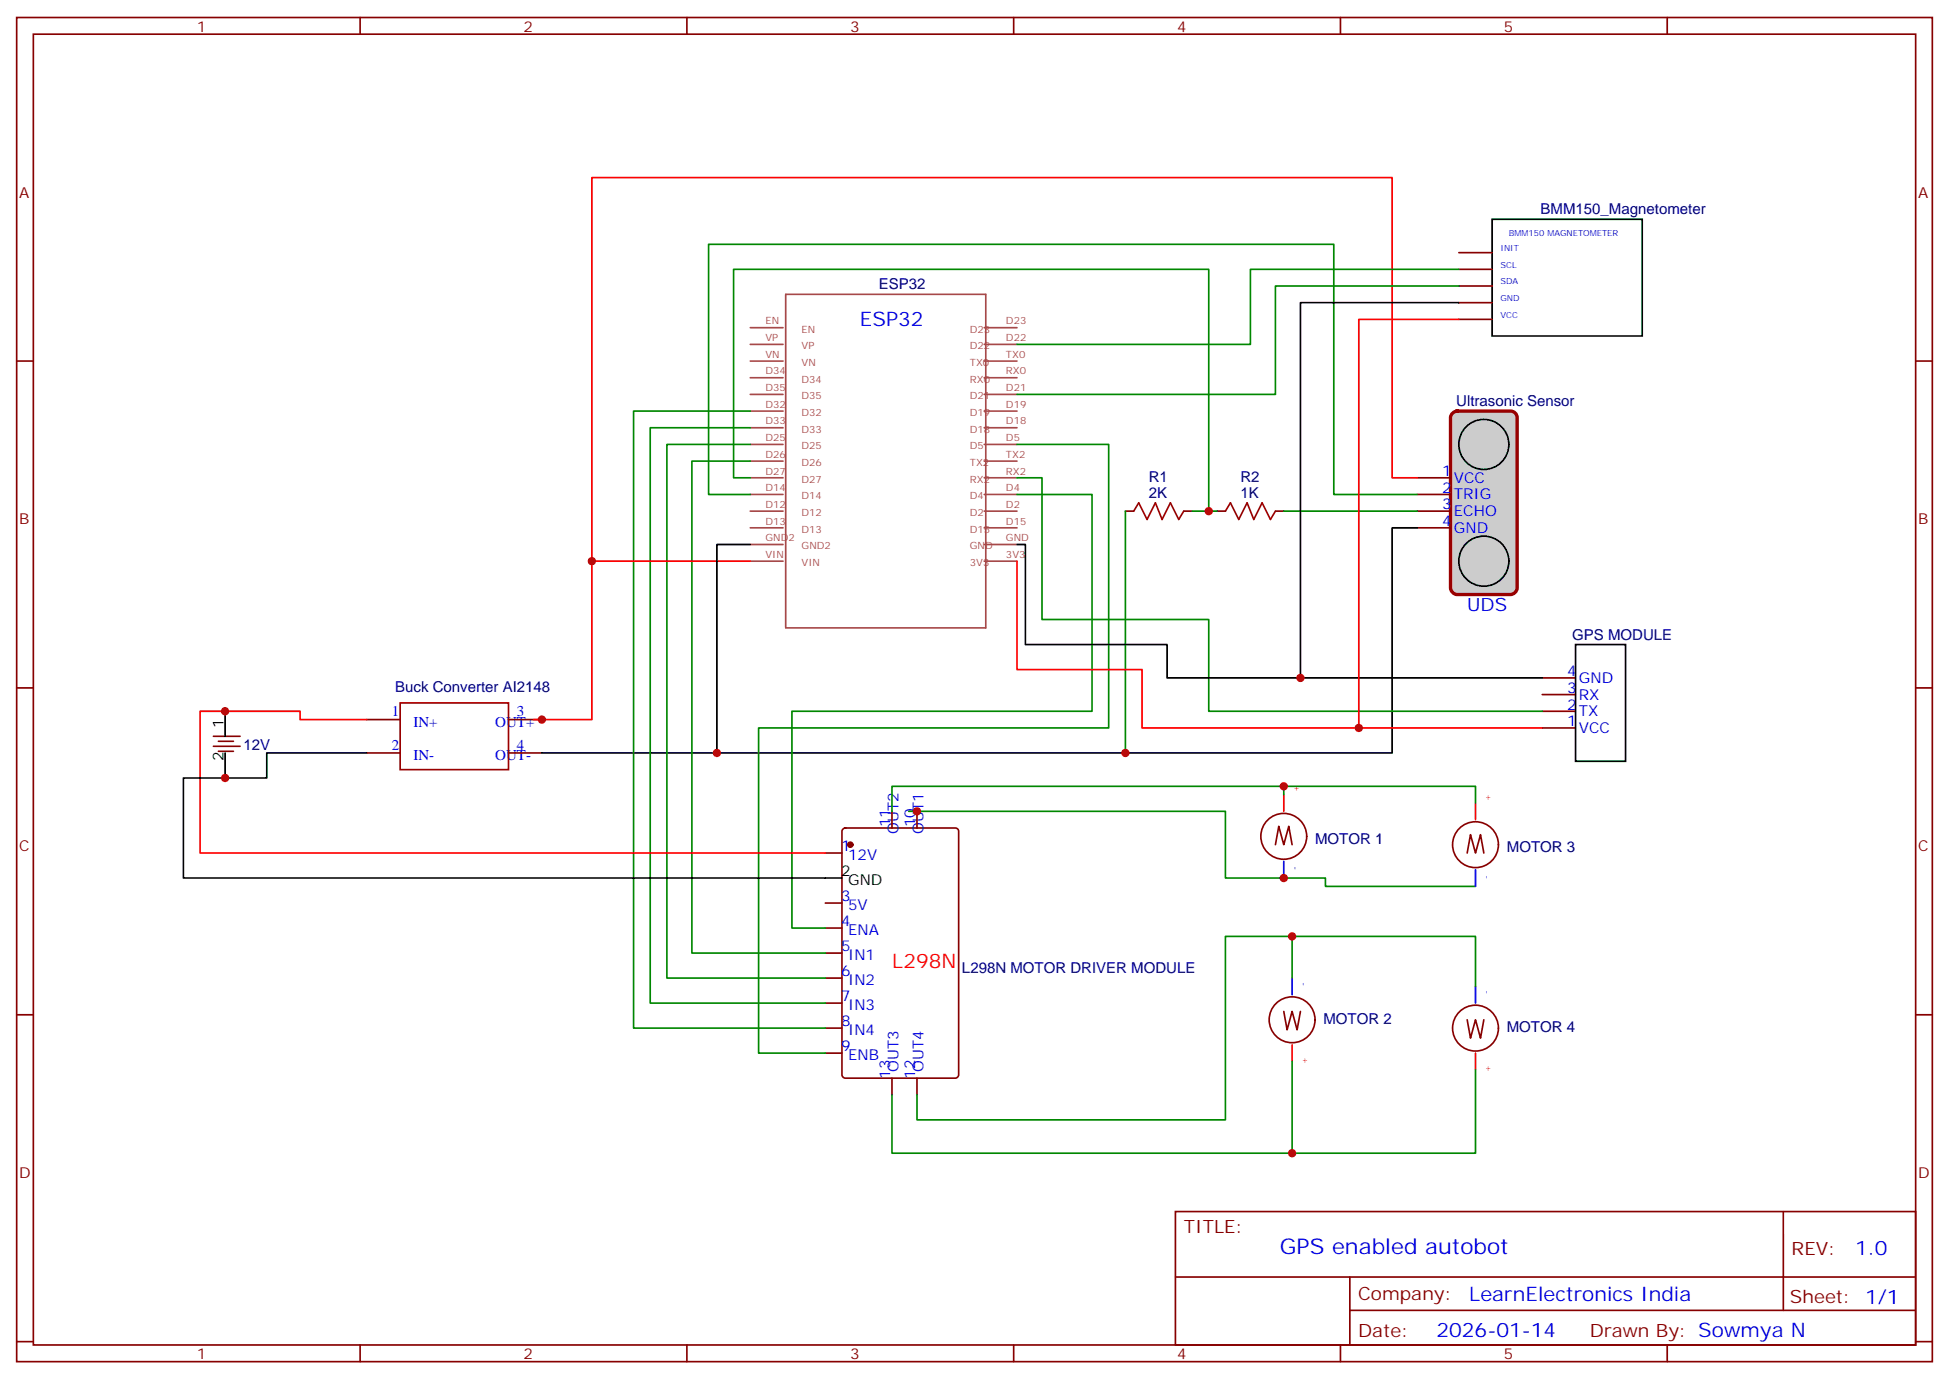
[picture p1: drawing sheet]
<svg xmlns="http://www.w3.org/2000/svg" width="412mm" height="292mm" viewBox="0 0 412 292" stroke-linecap="round" stroke-linejoin="round" font-family="sans-serif">
<g fill="none" stroke="#870000" stroke-width=".35">
<path d="M3.5 3.7h405.4v284.3h-405.4zM7.1 7.2h398.2v277.3h-398.2zM76.2 3.7v3.5M145.3 3.7v3.5M214.5 3.7v3.5M283.6 3.7v3.5M352.8 3.7v3.5M3.5 76.4h3.6M405.3 76.4h3.6M3.5 145.5h3.6M77.6 152.2h7.1M77.6 159.3h7.1"/>
<path d="M107.6 152.2h7.1M107.6 159.3h7.1M405.3 145.5h3.6M3.5 214.7h3.6M405.3 214.7h3.6M248.7 256.3h156.6v28.2h-156.6zM377.3 256.3v20.9M248.7 270.1h156.5M285.6 277.2h119.6M285.6 270.1v14.2M3.5 283.8h3.6M76.2 284.5v3.5"/>
<path d="M145.3 284.5v3.5M214.5 284.5v3.5M283.6 284.5v3.5M352.8 284.5v3.5M405.3 283.8h3.6"/>
</g>
<path d="M84.7 148.7h22.9v14.1h-22.9z" fill="none" stroke="#a10000" stroke-width=".35"/>
<g fill="none" stroke="#a64a4a" stroke-width=".35">
<path d="M158.7 79.9h7M158.7 76.4h7M158.7 72.8h7M158.7 69.3h7M166.3 62.3h42.3v70.5h-42.3zM208.3 79.9h6.9M208.3 76.4h6.9M208.3 72.8h6.9M208.3 69.3h6.9M158.7 97.5h7M158.7 94h7M158.7 90.5h7"/>
<path d="M158.7 87h7M158.7 83.4h7M208.3 97.5h6.9M208.3 94h6.9M208.3 90.5h6.9M208.3 87h6.9M208.3 83.4h6.9M158.7 118.7h7M158.7 115.2h7M158.7 111.7h7M158.7 108.1h7M158.7 104.6h7"/>
<path d="M158.7 101.1h7M208.3 118.7h6.9M208.3 115.2h6.9M208.3 111.7h6.9M208.3 108.1h6.9M208.3 104.6h6.9M208.3 101.1h6.9"/>
</g>
<path d="M307.2 87.5l.4-.3 .7-.2h11.3a1.41 1.41 0 0 1 1.4 1.4v36a1.51 1.51 0 0 1-1.4 1.4h-11.3a1.51 1.51 0 0 1-1.4-1.4v-36z" fill="#ccc" stroke="#900" stroke-width=".71"/>
<g fill="none" stroke="#870000" stroke-width=".35">
<path d="M308.7 53.4h7M308.7 57h7M308.7 60.5h7M308.7 67.6h7M308.7 64h7M238.1 108.1h1.8M250.5 108.1h1.7M257.5 108.1h1.8M269.9 108.1h1.7M299.9 111.7h7M299.9 108.1h7M299.9 104.6h7"/>
<path d="M299.9 101.1h7M45.2 155.8h5.6M45.2 157.9h5.6M46.2 156.8h3.2M46.2 158.9h3.2M326.3 154h7.1M326.3 150.5h7.1M326.3 146.9h7.1M326.3 143.4h7.1M178.4 175.4l.5-.2h23.2a.71 .71 0 0 1 .7 .7v51.5a.76 .76 0 0 1-.7 .7h-23.2a.76 .76 0 0 1-.7-.7v-51.5zM188.7 171.6v3.6M194 171.6v3.6"/>
<path d="M269.9 178.7l.7-3.9 1 3.9 1.1-3.9 .7 3.9M174.6 180.4h3.6M174.6 191h3.6M174.6 196.3h3.6M310.4 180.4l.7-3.8 1.1 3.8 1.1-3.8 .7 3.8M174.6 217.5h3.6M174.6 201.6h3.6M174.6 206.9h3.6M174.6 212.2h3.6M271.6 214l.7 3.8 1.1-3.8 1.1 3.8 .7-3.8M310.4 215.7l.7 3.9 1.1-3.9 1.1 3.9 .7-3.9M174.6 222.8h3.6"/>
<path d="M188.7 228.1v3.5M194 228.1v3.5"/>
<circle cx="271.6" cy="176.9" r="4.9"/>
<circle cx="312.2" cy="178.7" r="4.9"/>
<circle cx="273.4" cy="215.7" r="4.9"/>
<circle cx="312.2" cy="217.5" r="4.9"/>
</g>
<g fill="none" stroke="#000" stroke-width=".35">
<path d="M315.7 46.4h31.8v24.7h-31.8zM308.7 64h-33.5v79.4M158.7 115.2h-7v44.1M215.2 115.2h1.8v21.1h29.9v7.1h79.4M299.9 111.7h-5.3v47.6h-179.9M333.4 136.3h10.6v24.7h-10.6zM47.6 150.5v5.3M47.6 159.3v5.3M77.6 159.3h-21.2v5.3h-17.6v21.1h139.4"/>
<circle cx="314" cy="94" r="5.3"/>
<circle cx="314" cy="118.7" r="5.3"/>
</g>
<circle cx="179.9" cy="178.7" r=".53" fill="#870000" stroke="#870000" stroke-width=".35"/>
<path d="M239.9 108.1l1-1.7 1.8 3.5 1.8-3.5 1.4 3.5 1.7-3.5 1.8 3.5 1.1-1.8M259.3 108.1l1-1.7 1.8 3.5 1.8-3.5 1.4 3.5 1.8-3.5 1.7 3.5 1.1-1.8" fill="none" stroke="#a10000" stroke-width=".35"/>
<path d="M308.7 67.6h-21.2v86.4M125.2 118.7h33.5M215.2 118.7v22.9h26.5v12.4h84.6M299.9 101.1h-5.3v-63.5h-169.4v114.6h-12.3M77.6 152.2h-14.1v-1.7h-21.2v29.9h132.3M271.6 168.1v3.5M312.2 169.9v3.5M273.4 221v3.5M312.2 222.8v3.5" fill="none" stroke="#f00" stroke-width=".35"/>
<g fill="none" stroke="#008700" stroke-width=".35">
<path d="M308.7 57h-44.1v15.8h-49.4M308.7 60.5h-38.8v22.9h-54.7M158.7 97.5h-12.3v104.1h28.2M158.7 94h-17.6v112.9h33.5M158.7 90.5h-21.1v121.7h37M158.7 87h-24.6v130.5h40.5M215.2 94h19.4v60h-74.1v68.8h14.1M158.7 104.6h-8.8v-52.9h132.3v52.9h17.7M158.7 101.1h-3.5v-44.1h100.6v51.1M215.2 104.6h15.9v45.9h-63.5v45.8h7M215.2 101.1h5.3v30h35.3v19.4h70.5M238.1 108.1v51.2"/>
<path d="M252.2 108.1h5.3M271.6 108.1h28.3M192.3 171.6h67v14.1h21.2v1.8h31.7M271.6 168.1v-1.8h-82.9v5.3M271.6 166.3h40.6v3.6M273.4 198.1h38.8v10.6M273.4 206.9v-8.8h-14.1v38.8h-65.3v-5.3M273.4 224.5v19.4h-84.7v-12.3M312.2 226.3v17.6h-38.8"/>
</g>
<path d="M271.6 182.2v3.5M312.2 184v3.5M273.4 206.9v3.5M312.2 208.7v3.5" fill="none" stroke="#00f" stroke-width=".35"/>
<g fill="#c00">
<circle cx="114.7" cy="152.2" r=".88"/>
<circle cx="255.8" cy="108.1" r=".88"/>
<circle cx="238.1" cy="159.3" r=".88"/>
<circle cx="194" cy="171.6" r=".88"/>
<circle cx="275.2" cy="143.4" r=".88"/>
<circle cx="287.5" cy="154" r=".88"/>
<circle cx="125.2" cy="118.7" r=".88"/>
<circle cx="151.7" cy="159.3" r=".88"/>
<circle cx="47.6" cy="164.6" r=".88"/>
<circle cx="47.6" cy="150.5" r=".88"/>
<circle cx="271.6" cy="166.3" r=".88"/>
<circle cx="271.6" cy="185.7" r=".88"/>
<circle cx="273.4" cy="198.1" r=".88"/>
<circle cx="273.4" cy="243.9" r=".88"/>
</g>
<text font-size="4.6" fill="#00f" x="270.8" y="265.3">GPS enabled autobot</text>
<g font-size="4.2" fill="#00f">
<text x="181.9" y="68.9">ESP32</text>
<text x="392.5" y="265.6">1.0</text>
<text x="310.9" y="275.1">LearnElectronics India</text>
<text x="304" y="282.9">2026-01-14</text>
</g>
<text font-size="4.2" fill="#f00" x="188.8" y="204.7">L298N</text>
<text font-size="3.9" fill="#00f" x="310.4" y="129.3">UDS</text>
<g font-size="3.9" fill="#800">
<text x="250.5" y="260.9">TITLE:</text>
<text x="379.1" y="265.6">REV:</text>
<text x="287.4" y="275.1">Company:</text>
<text x="378.7" y="275.7">Sheet: 1/1</text>
<text x="287.4" y="282.8">Date:</text>
<text x="336.4" y="282.8">Drawn By: Sowmya N</text>
</g>
<g font-size="3.2" fill="#800">
<text x="41.6" y="6.7">1</text>
<text x="110.8" y="6.7">2</text>
<text x="179.9" y="6.7">3</text>
<text x="249.1" y="6.7">4</text>
<text x="318.2" y="6.7">5</text>
<text x="4.1" y="41.8">A</text>
<text x="405.9" y="41.8">A</text>
<text x="4.1" y="110.9">B</text>
<text x="405.9" y="110.9">B</text>
<text x="4.1" y="180.1">C</text>
<text x="405.9" y="180.1">C</text>
<text x="4.1" y="249.2">D</text>
<text x="405.9" y="249.2">D</text>
<text x="41.6" y="287.5">1</text>
<text x="110.8" y="287.5">2</text>
<text x="179.9" y="287.5">3</text>
<text x="249.1" y="287.5">4</text>
<text x="318.2" y="287.5">5</text>
</g>
<g font-size="3.2" fill="#000080">
<text x="326" y="45.3">BMM150_Magnetometer</text>
<text x="185.9" y="61.2">ESP32</text>
<text x="308.1" y="85.9">Ultrasonic Sensor</text>
<text x="243.1" y="101.9">R1</text>
<text x="262.5" y="101.9">R2</text>
<text x="243.1" y="105.3">2K</text>
<text x="262.5" y="105.3">1K</text>
<text x="332.7" y="135.3">GPS MODULE</text>
<text x="83.6" y="146.3">Buck Converter AI2148</text>
<text x="51.5" y="158.6">12V</text>
<text x="278.3" y="178.4">MOTOR 1</text>
<text x="318.8" y="180.2">MOTOR 3</text>
<text x="203.6" y="205.8">L298N MOTOR DRIVER MODULE</text>
<text x="280" y="216.5">MOTOR 2</text>
<text x="318.8" y="218.3">MOTOR 4</text>
</g>
<g font-size="3.2" fill="#00f">
<text x="305.2" y="100.7">1</text>
<text x="305.2" y="107.8">3</text>
<text x="305.2" y="104.2">2</text>
<text x="307.6" y="105.7">TRIG</text>
<text x="307.6" y="102.1">VCC</text>
<text x="305.2" y="111.3">4</text>
<text x="307.6" y="112.7">GND</text>
<text x="307.6" y="109.2">ECHO</text>
<text x="331.6" y="143.1">4</text>
<text x="331.6" y="146.6">3</text>
<text x="334.1" y="148">RX</text>
<text x="334.1" y="144.5">GND</text>
<text x="82.9" y="151.5">1</text>
<text x="87.5" y="153.8">IN+</text>
<text x="104.8" y="153.8">OUT+</text>
<text x="109.4" y="151.5">3</text>
<text x="331.6" y="153.6">1</text>
<text x="331.6" y="150.1">2</text>
<text x="334.1" y="155">VCC</text>
<text x="334.1" y="151.5">TX</text>
<text x="82.9" y="158.6">2</text>
<text x="87.5" y="160.9">IN-</text>
<text x="104.8" y="160.9">OUT-</text>
<text x="109.4" y="158.6">4</text>
<text x="188.4" y="175" transform="rotate(-90 188.4 175)">11</text>
<text x="190.1" y="176.5" transform="rotate(-90 190.1 176.5)">OUT2</text>
<text x="193.7" y="175" transform="rotate(-90 193.7 175)">10</text>
<text x="195.4" y="176.5" transform="rotate(-90 195.4 176.5)">OUT1</text>
<text x="178" y="180.1">1</text>
<text x="179.5" y="181.9">12V</text>
<text x="178" y="190.7">3</text>
<text x="178" y="196">4</text>
<text x="179.5" y="192.4">5V</text>
<text x="179.5" y="197.7">ENA</text>
<text x="178" y="201.3">5</text>
<text x="179.5" y="203">IN1</text>
<text x="178" y="206.6">6</text>
<text x="179.5" y="208.3">IN2</text>
<text x="178" y="211.8">7</text>
<text x="179.5" y="213.6">IN3</text>
<text x="178" y="217.1">8</text>
<text x="179.5" y="218.9">IN4</text>
<text x="178" y="222.4">9</text>
<text x="179.5" y="224.2">ENB</text>
<text x="190.1" y="226.8" transform="rotate(-90 190.1 226.8)">OUT3</text>
<text x="195.4" y="226.8" transform="rotate(-90 195.4 226.8)">OUT4</text>
<text x="188.4" y="228.2" transform="rotate(-90 188.4 228.2)">13</text>
<text x="193.7" y="228.2" transform="rotate(-90 193.7 228.2)">12</text>
</g>
<g font-size="3.2">
<text x="47.3" y="154" transform="rotate(-90 47.3 154)">1</text>
<text x="47.3" y="161" transform="rotate(-90 47.3 161)">2</text>
<text x="178" y="185.4">2</text>
<text x="179.5" y="187.1">GND</text>
</g>
<g font-size="2.1" fill="#a54b4b">
<text x="162" y="68.6">EN</text>
<text x="169.6" y="70.4">EN</text>
<text x="205.2" y="70.4">D23</text>
<text x="212.9" y="68.6">D23</text>
<text x="162" y="75.7">VN</text>
<text x="162" y="72.2">VP</text>
<text x="169.6" y="77.4">VN</text>
<text x="169.6" y="73.9">VP</text>
<text x="205.2" y="77.4">TX0</text>
<text x="205.2" y="73.9">D22</text>
<text x="212.9" y="75.7">TX0</text>
<text x="212.9" y="72.2">D22</text>
<text x="162" y="82.7">D35</text>
<text x="162" y="79.2">D34</text>
<text x="169.6" y="80.9">D34</text>
<text x="205.2" y="80.9">RX0</text>
<text x="212.9" y="82.7">D21</text>
<text x="212.9" y="79.2">RX0</text>
<text x="162" y="89.8">D33</text>
<text x="162" y="86.3">D32</text>
<text x="169.6" y="88">D32</text>
<text x="169.6" y="84.5">D35</text>
<text x="205.2" y="88">D19</text>
<text x="205.2" y="84.5">D21</text>
<text x="212.9" y="89.8">D18</text>
<text x="212.9" y="86.3">D19</text>
<text x="162" y="93.3">D25</text>
<text x="169.6" y="95.1">D25</text>
<text x="169.6" y="91.5">D33</text>
<text x="205.2" y="95.1">D5</text>
<text x="205.2" y="91.5">D18</text>
<text x="212.9" y="93.3">D5</text>
<text x="162" y="100.4">D27</text>
<text x="162" y="96.8">D26</text>
<text x="169.6" y="98.6">D26</text>
<text x="205.2" y="98.6">TX2</text>
<text x="212.9" y="100.4">RX2</text>
<text x="212.9" y="96.8">TX2</text>
<text x="162" y="107.4">D12</text>
<text x="162" y="103.9">D14</text>
<text x="169.6" y="105.6">D14</text>
<text x="169.6" y="102.1">D27</text>
<text x="205.2" y="105.6">D4</text>
<text x="205.2" y="102.1">RX2</text>
<text x="212.9" y="107.4">D2</text>
<text x="212.9" y="103.9">D4</text>
<text x="162" y="111">D13</text>
<text x="169.6" y="112.7">D13</text>
<text x="169.6" y="109.2">D12</text>
<text x="205.2" y="112.7">D15</text>
<text x="205.2" y="109.2">D2</text>
<text x="212.9" y="111">D15</text>
<text x="162" y="118">VIN</text>
<text x="162" y="114.5">GND2</text>
<text x="169.6" y="119.8">VIN</text>
<text x="169.6" y="116.2">GND2</text>
<text x="205.2" y="119.8">3V3</text>
<text x="205.2" y="116.2">GND</text>
<text x="212.9" y="118">3V3</text>
<text x="212.9" y="114.5">GND</text>
</g>
<g font-size="1.8" fill="#00f">
<text x="317.5" y="53.1">INIT</text>
<text x="319.3" y="49.9">BMM150 MAGNETOMETER</text>
<text x="317.5" y="56.6">SCL</text>
<text x="317.5" y="60.1">SDA</text>
<text x="317.5" y="63.7">GND</text>
<text x="317.5" y="67.2">VCC</text>
<text x="274.5" y="184.1" transform="rotate(-90 274.5 184.1)">-</text>
<text x="315" y="185.8" transform="rotate(-90 315 185.8)">-</text>
<text x="276.2" y="208.6" transform="rotate(-90 276.2 208.6)">-</text>
<text x="315" y="210.3" transform="rotate(-90 315 210.3)">-</text>
</g>
<g font-size="1.8" fill="#f00">
<text x="274.8" y="167.6" transform="rotate(-90 274.8 167.6)">+</text>
<text x="315.4" y="169.4" transform="rotate(-90 315.4 169.4)">+</text>
<text x="276.6" y="225" transform="rotate(-90 276.6 225)">+</text>
<text x="315.4" y="226.8" transform="rotate(-90 315.4 226.8)">+</text>
</g>
</svg>
